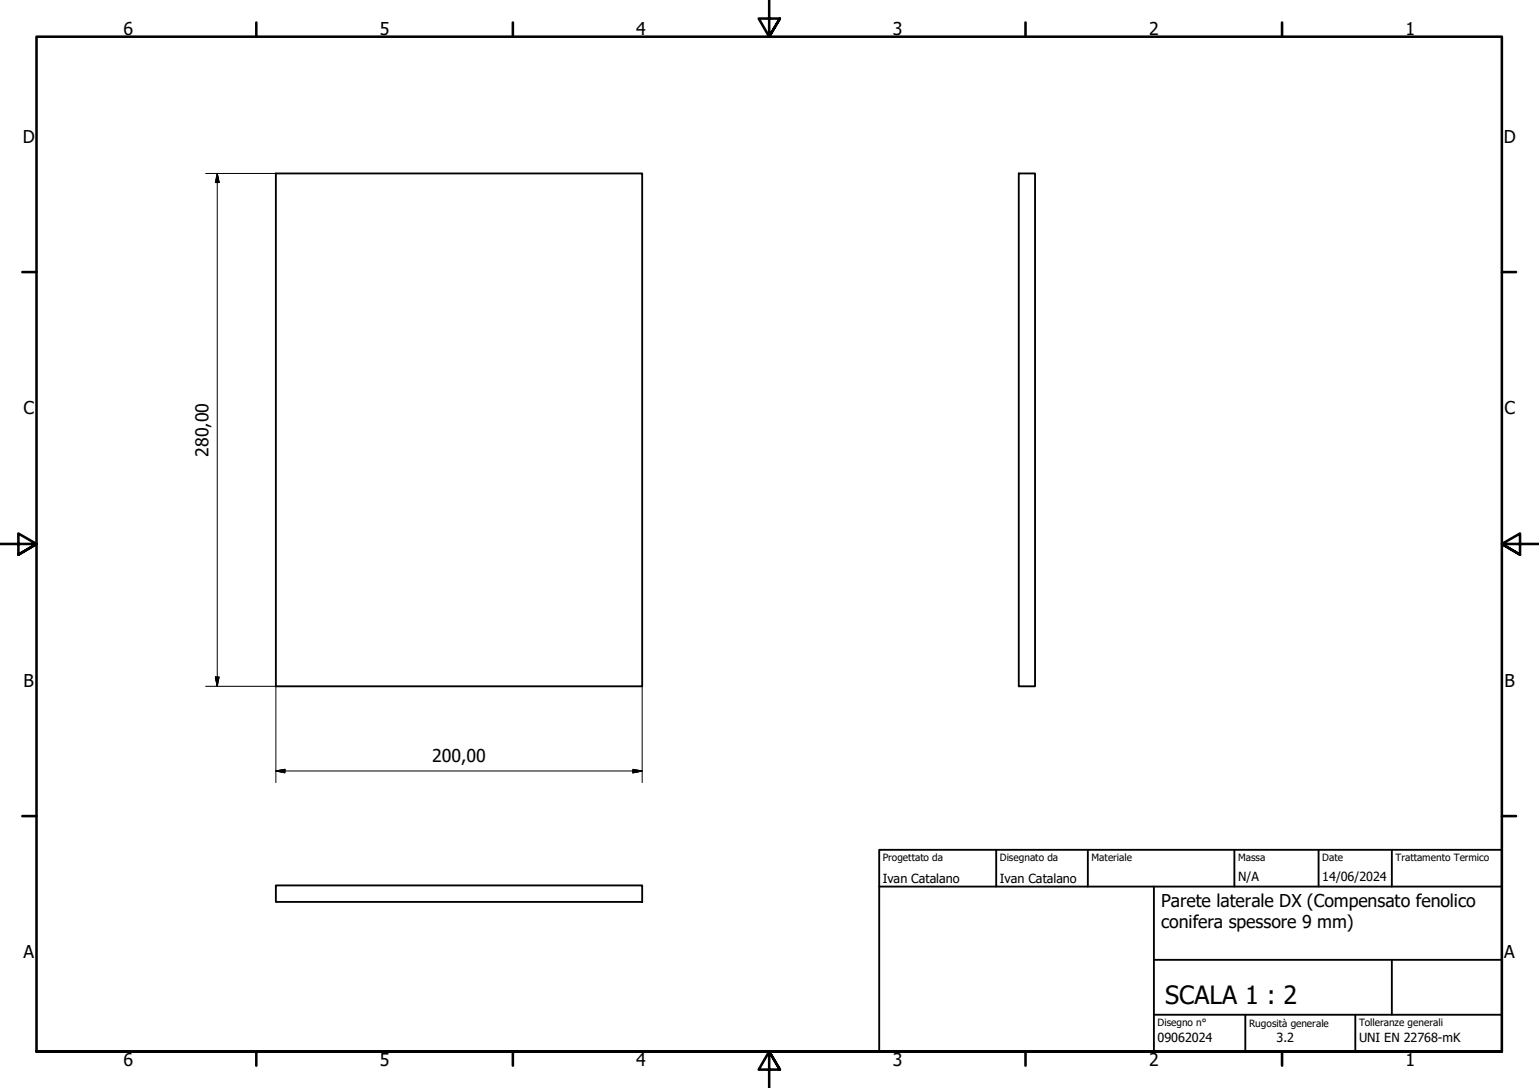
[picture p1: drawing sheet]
<svg xmlns="http://www.w3.org/2000/svg" width="420mm" height="297mm" viewBox="0 0 420 297" stroke-linecap="round" stroke-linejoin="round" font-family="sans-serif">
<!-- layer: Visible (ISO) -->
<path d="M75.3 47.4h100v140h-100zM278.1 47.4h4.5v140h-4.5zM75.3 241.7h100v4.5h-100z" fill="none" stroke="#000" stroke-width=".51"/>
<!-- layer: Border (ISO) -->
<g fill="none" stroke="#000" stroke-width=".7">
<path d="M70 6.1v3.9M140 6.1v3.9M210 0v10l-2.9-4.9h5.8l-2.9 4.9 2.9-4.9M280 6.1v3.9M350 6.1v3.9M6.1 74.3h3.9M410 74.3h3.9M0 148.5h10l-5-2.8v5.7l5-2.9-5 2.9M420 148.5h-10l5-2.8v5.7l-5-2.9 5 2.9M6.1 222.8h3.9M410 222.8h3.9M10 287.1v-277.1h400v277.1h-400h400"/>
<path d="M70 287.1v3.8M140 287.1v3.8M212.9 292l-2.9-4.9 2.9 4.9h-5.8l2.9-4.9v9.9M280 287.1v3.8M350 287.1v3.8"/>
</g>
<!-- layer: Title (ISO) -->
<g fill="none" stroke="#000" stroke-width=".51">
<path d="M240 232h170v55.1h-170zM272 232v10M297 232v10M337 232v10M360 232v10M380 232v10M240 242h170M315 242v45.1M315 262.1h95M315 277h95M340 277v10.1M370 277v10.1"/>
<path d="M380 262.1v14.9"/>
</g>
<!-- layer: Dimension (ISO) -->
<path d="M56.1 47.4h19.2M59.3 47.4l.5 2.4h-1zM59.3 47.4v140M56.1 187.4h19.2v26.3M58.8 184.8h1l-.5 2.6zM175.3 187.4v26.3M75.3 210.5l2.5-.5v1zM75.3 210.5h100M172.8 210l2.5 .5-2.5 .5z" fill="none" stroke="#000" stroke-width=".27"/>
<path d="M59.3 47.4l.5 2.4zM59.3 47.4l.5 2.4h-1zM58.8 184.8l.5 2.6zM58.8 184.8h1l-.5 2.6zM75.3 210.5l2.5-.5zM75.3 210.5l2.5-.5v1zM172.8 211l2.5-.5zM172.8 210l2.5 .5-2.5 .5z" fill="#000" stroke="#000" stroke-width=".27"/>
<text font-size="6.9" x="318.1" y="274.1">SCALA 1 : 2</text>
<g font-size="4.8">
<text x="33.7" y="9.6">6</text>
<text x="103.7" y="9.6">5</text>
<text x="173.7" y="9.6">4</text>
<text x="243.7" y="9.6">3</text>
<text x="313.7" y="9.6">2</text>
<text x="383.7" y="9.6">1</text>
<text x="6.2" y="38.9">D</text>
<text x="410.5" y="38.9">D</text>
<text x="6.4" y="113.1">C</text>
<text x="410.7" y="113.1">C</text>
<text x="56.9" y="124.6" transform="rotate(-90 56.9 124.6)">280,00</text>
<text x="6.4" y="187.4">B</text>
<text x="410.7" y="187.4">B</text>
<text x="118" y="208.1">200,00</text>
<text x="317" y="247.7">Parete laterale DX (Compensato fenolico</text>
<text x="317" y="253.5">conifera spessore 9 mm)</text>
<text x="6.4" y="261.7">A</text>
<text x="410.7" y="261.7">A</text>
<text x="33.7" y="290.9">6</text>
<text x="103.7" y="290.9">5</text>
<text x="173.7" y="290.9">4</text>
<text x="243.7" y="290.9">3</text>
<text x="313.7" y="290.9">2</text>
<text x="383.7" y="290.9">1</text>
</g>
<g font-size="3.4">
<text x="241" y="241">Ivan Catalano</text>
<text x="273" y="241">Ivan Catalano</text>
<text x="338" y="240.5">N/A</text>
<text x="361" y="240.5">14/06/2024</text>
<text x="316" y="284.6">09062024</text>
<text x="348.5" y="284.6">3.2</text>
<text x="371" y="284.6">UNI EN 22768-mK</text>
</g>
<g font-size="2.7">
<text x="241" y="235.1">Progettato da</text>
<text x="273" y="235.1">Disegnato da</text>
<text x="298" y="235.1">Materiale</text>
<text x="338" y="235.1">Massa</text>
<text x="361" y="235.1">Date</text>
<text x="381" y="235.1">Trattamento Termico</text>
<text x="316" y="280.1">Disegno n°</text>
<text x="341" y="280.3">Rugosità generale</text>
<text x="371" y="280.1">Tolleranze generali</text>
</g>
</svg>
